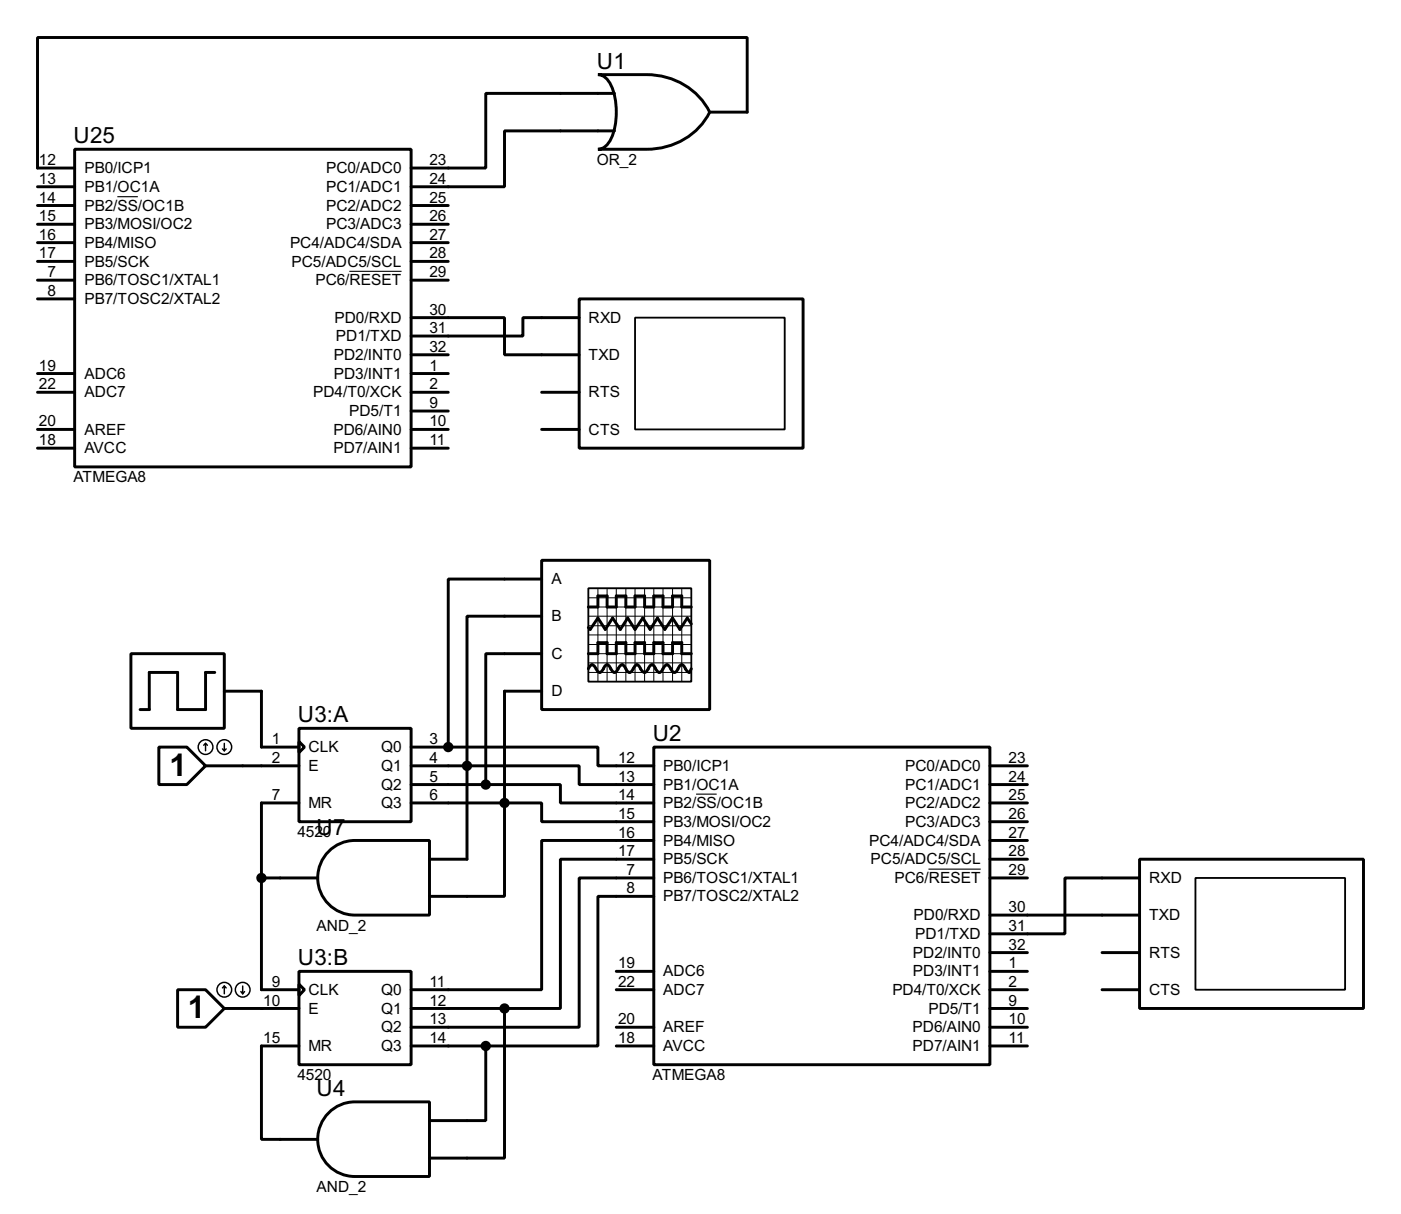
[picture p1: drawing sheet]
<svg xmlns="http://www.w3.org/2000/svg" width="190mm" height="165mm" viewBox="0 0 190 165" stroke-linecap="round" stroke-linejoin="round" font-family="sans-serif">
<g fill="none" stroke="#000" stroke-width=".4">
<path d="M81.3 10.2h6.6a9.5 9.5 0 0 1 8.6 5.1 9.4 9.4 0 0 1-8.6 5h-6.6a2.16 2.16 0 0 0 1.8-1.5 9.7 9.7 0 0 0 0-7.1 2.17 2.17 0 0 0-1.8-1.5zM83.6 12.7h-17.5v10.2h-10.2M83.6 17.8h-15v7.6h-12.7M96.5 15.3h5.1v-10.2h-96.5v17.8h5.1M5.1 25.4h5.1M5.1 28h5.1M5.1 30.5h5.1M5.1 33h5.1M5.1 35.6h5.1M5.1 38.1h5.1M10.2 20.3h45.7v43.2h-45.7zM55.9 28h5.1"/>
<path d="M55.9 30.5h5.1M55.9 33h5.1M55.9 35.6h5.1M55.9 38.1h5.1M5.1 53.4h5.1M5.1 58.4h5.1M5.1 40.7h5.1M5.1 50.8h5.1M55.9 43.2h12.7v5.1h10.2M55.9 53.4h5.1M55.9 48.3h5.1M55.9 58.4h5.1"/>
<path d="M55.9 50.8h5.1M55.9 55.9h5.1M73.7 53.4h5.1M73.7 58.4h5.1M78.8 40.7h30.4v20.3h-30.4zM78.8 43.2h-7.7v2.5h-15.2M5.1 61h5.1M55.9 61h5.1M73.7 76.2h22.8v20.3h-22.8zM73.7 78.8h-12.7v22.8M17.8 88.9h12.7v10.2h-12.7zM29.2 91.5h-1.2v5h-3.8v-5h-3.9v5h-1.2"/>
<path d="M30.5 94h5.1v7.6h5.1M40.7 99.1h15.2v12.7h-15.2zM73.7 83.8h-10.2v20.4M73.7 88.9h-7.6v17.8M73.7 94h-5.1v15.2M80 91l.3-.5 .2-.1 .3 .1 .5 .8 .3 .2 .2-.2 .5-.8 .3-.1 .2 .1 .5 .8 .3 .2 .2-.2 .5-.8 .3-.1 .2 .1 .5 .8 .3 .2 .3-.2 .5-.8 .2-.1 .3 .1 .2 .5a.54 .54 0 0 0 .8 .3l.5-.8 .3-.1 .2 .1 .5 .8 .3 .2 .2-.2 .5-.8 .3-.1 .2 .1 .5 .8 .3 .2 .3-.2 .4-.8 .3-.1 .3 .1 .5 .8 .3 .2 .2-.5M80 82.6h1.3v-1.5h1.3v1.5h1.2v-1.5h1.3v1.5h1.3v-1.5h1.3v1.5h1.2v-1.5h1.3v1.5h1.3v-1.5h1.2v1.5h1.3M80 88.9h1.3v-1.5h1.3v1.5h1.2v-1.5h1.3v1.5h1.3v-1.5h1.3v1.5h1.2v-1.5h1.3v1.5h1.3v-1.5h1.2v1.5h1.3M94 84.9l-.5-.8-1 1.5-1-1.5-1.1 1.5-1-1.5-1 1.5-1-1.5-1 1.5-1-1.5-1 1.5-1.1-1.5-1 1.5-1-1.5-1 1.5-.3-.2M21.6 101.6h3.8l2.6 2.6-2.6 2.5h-3.8zM28 104.2h12.7M35.6 119.4h7.6"/>
<path d="M40.7 100.9l.7 .7-.7 .8zM40.7 109.2h-5.1v25.4h5.1M45 115.5a5 5 0 0 1 3.3-1.2h10.1v10.2h-10.1a5.1 5.1 0 0 1-4.8-3.4 5.1 5.1 0 0 1 1.5-5.6zM55.9 104.2h7.6M55.9 109.2h12.7M55.9 106.7h10.2M55.9 101.6h5.1M61 101.6h20.3v2.6h7.6M63.5 104.2h15.3v2.5h10.1M63.5 104.2v12.7h-5.1M66.1 106.7h10.1v2.5h12.7M68.6 109.2h5.1v2.6h15.2"/>
<path d="M68.6 109.2v12.7h-10.2M88.9 101.6h45.7v43.2h-45.7zM88.9 114.3h-15.2v20.3h-17.8M88.9 119.4h-10.1v20.3h-22.9M88.9 116.9h-12.7v20.3h-7.6M134.6 104.2h5.1M134.6 119.4h5.1M134.6 109.2h5.1M134.6 106.7h5.1M134.6 116.9h5.1M134.6 111.8h5.1M134.6 114.3h5.1"/>
<path d="M155 116.9h30.4v20.3h-30.4zM155 119.4h-10.2v7.6h-10.2M24.2 134.6h3.8l2.5 2.6-2.5 2.5h-3.8zM30.5 137.2h10.2M40.7 132.1h15.2v12.7h-15.2zM40.7 133.9l.7 .7-.7 .8zM55.9 137.2h12.7M68.6 137.2v20.3h-10.2M83.8 134.6h5.1M83.8 139.7h5.1M83.8 132.1h5.1M88.9 121.9h-7.6v20.4h-15.2"/>
<path d="M134.6 124.5h20.4M134.6 137.2h5.1M134.6 134.6h5.1M134.6 139.7h5.1M134.6 129.6h5.1M134.6 132.1h5.1M149.9 134.6h5.1M149.9 129.6h5.1M40.7 142.3h-5.1v12.7h7.6M45 151.1a5 5 0 0 1 3.3-1.2h10.1v10.1h-10.1a5.1 5.1 0 0 1-4.8-3.3 5.1 5.1 0 0 1 1.5-5.6zM55.9 142.3h10.2M66.1 142.3v10.1h-7.7"/>
<path d="M83.8 142.3h5.1M134.6 142.3h5.1"/>
</g>
<g fill="#000">
<circle cx="61" cy="101.6" r=".2"/>
<circle cx="35.6" cy="137.2" r=".2"/>
</g>
<path d="M86.4 43.2h20.3v15.2h-20.3zM80 80h14v12.7h-14zM162.6 119.4h20.3v15.2h-20.3z" fill="none" stroke="#000" stroke-width=".25"/>
<path d="M16 26.8h2.8M47.5 36.9h7.1M94.7 108h2.8M126.3 118.2h7.1" fill="none" stroke="#000" stroke-width=".15"/>
<g fill="none" stroke="#000" stroke-width=".2">
<path d="M28 101.1l-.3 .3M28 101.1l.2 .3M28 101.1v1M30.3 101.9l.2 .2M30.5 101.1v1M30.8 101.9l-.3 .2M30.5 134.1v1.1M30.5 134.1l-.2 .3M30.5 134.1l.3 .3M32.8 134.9l.2 .3M33 134.1v1.1M33.3 134.9l-.3 .3"/>
<circle cx="27.9" cy="101.6" r="1"/>
<circle cx="30.5" cy="101.6" r="1"/>
<circle cx="30.5" cy="134.6" r="1"/>
<circle cx="33" cy="134.6" r="1"/>
</g>
<g fill="none" stroke="#000" stroke-width=".14">
<path d="M80 83.8h14M80 81.3h14M80 82.6h14M80 85.1h14M80 87.7h14M80 88.9h14M80 90.2h14M80 91.5h14M80 86.4h14M81.3 80v12.7M82.6 80v12.7M83.8 80v12.7"/>
<path d="M85.1 80v12.7M86.4 80v12.7M87.7 80v12.7M88.9 80v12.7M90.2 80v12.7M91.5 80v12.7M92.7 80v12.7"/>
</g>
<g fill="#000" stroke="#000" stroke-width=".4">
<circle cx="35.5" cy="119.4" r=".5"/>
<circle cx="60.9" cy="101.6" r=".5"/>
<circle cx="63.5" cy="104.2" r=".5"/>
<circle cx="66" cy="106.7" r=".5"/>
<circle cx="68.6" cy="109.2" r=".5"/>
<circle cx="68.6" cy="137.2" r=".5"/>
<circle cx="66" cy="142.3" r=".5"/>
</g>
<g font-size="4.8">
<text x="23.1" y="105.5">1</text>
<text x="25.6" y="138.5">1</text>
</g>
<g font-size="3.4">
<text x="81.2" y="9.3">U1</text>
<text x="10" y="19.5">U25</text>
<text x="40.5" y="98.2">U3:A</text>
<text x="88.8" y="100.8">U2</text>
<text x="43.1" y="113.5">U7</text>
<text x="40.5" y="131.3">U3:B</text>
<text x="43.1" y="149.1">U4</text>
</g>
<g font-size="2.4">
<text x="5.3" y="22.4">12</text>
<text x="11.5" y="23.6">PB0/ICP1</text>
<text x="44.3" y="23.6">PC0/ADC0</text>
<text x="58.4" y="22.4">23</text>
<text x="81.1" y="22.4">OR_2</text>
<text x="5.3" y="25">13</text>
<text x="5.3" y="27.5">14</text>
<text x="11.5" y="26.1">PB1/OC1A</text>
<text x="11.5" y="28.6">PB2/SS/OC1B</text>
<text x="44.3" y="26.1">PC1/ADC1</text>
<text x="44.3" y="28.6">PC2/ADC2</text>
<text x="58.4" y="25">24</text>
<text x="58.4" y="27.5">25</text>
<text x="5.3" y="30.1">15</text>
<text x="5.3" y="32.6">16</text>
<text x="5.3" y="35.2">17</text>
<text x="11.5" y="31.2">PB3/MOSI/OC2</text>
<text x="11.5" y="33.7">PB4/MISO</text>
<text x="39.4" y="33.7">PC4/ADC4/SDA</text>
<text x="44.3" y="31.2">PC3/ADC3</text>
<text x="58.4" y="30.1">26</text>
<text x="58.4" y="32.6">27</text>
<text x="58.4" y="35.2">28</text>
<text x="6.5" y="37.7">7</text>
<text x="6.5" y="40.2">8</text>
<text x="11.5" y="36.3">PB5/SCK</text>
<text x="11.5" y="38.8">PB6/TOSC1/XTAL1</text>
<text x="11.5" y="41.3">PB7/TOSC2/XTAL2</text>
<text x="39.6" y="36.3">PC5/ADC5/SCL</text>
<text x="42.9" y="38.8">PC6/RESET</text>
<text x="58.4" y="37.7">29</text>
<text x="45.5" y="43.9">PD0/RXD</text>
<text x="45.7" y="46.4">PD1/TXD</text>
<text x="58.4" y="42.8">30</text>
<text x="58.4" y="45.3">31</text>
<text x="58.4" y="47.9">32</text>
<text x="80" y="43.9">RXD</text>
<text x="5.3" y="52.9">22</text>
<text x="5.3" y="50.4">19</text>
<text x="11.5" y="51.5">ADC6</text>
<text x="45.4" y="49">PD2/INT0</text>
<text x="45.4" y="51.5">PD3/INT1</text>
<text x="58.4" y="50.4">1</text>
<text x="58.4" y="52.9">2</text>
<text x="80" y="49">TXD</text>
<text x="5.3" y="58">20</text>
<text x="11.5" y="59.1">AREF</text>
<text x="11.5" y="54">ADC7</text>
<text x="42.6" y="54">PD4/T0/XCK</text>
<text x="45.3" y="59.1">PD6/AIN0</text>
<text x="47.5" y="56.6">PD5/T1</text>
<text x="58.4" y="55.5">9</text>
<text x="58.4" y="58">10</text>
<text x="80" y="54">RTS</text>
<text x="80" y="59.1">CTS</text>
<text x="5.3" y="60.6">18</text>
<text x="10" y="65.6">ATMEGA8</text>
<text x="11.5" y="61.7">AVCC</text>
<text x="45.3" y="61.7">PD7/AIN1</text>
<text x="58.4" y="60.6">11</text>
<text x="75" y="79.5">A</text>
<text x="75" y="84.5">B</text>
<text x="75" y="89.6">C</text>
<text x="75" y="94.7">D</text>
<text x="37" y="101.2">1</text>
<text x="58.4" y="101.2">3</text>
<text x="37" y="103.8">2</text>
<text x="41.9" y="102.3">CLK</text>
<text x="41.9" y="104.9">E</text>
<text x="51.8" y="102.3">Q0</text>
<text x="51.8" y="104.9">Q1</text>
<text x="51.8" y="107.4">Q2</text>
<text x="58.4" y="103.8">4</text>
<text x="58.4" y="106.3">5</text>
<text x="84.1" y="103.8">12</text>
<text x="84.1" y="106.3">13</text>
<text x="90.2" y="104.9">PB0/ICP1</text>
<text x="90.2" y="107.4">PB1/OC1A</text>
<text x="123.1" y="104.9">PC0/ADC0</text>
<text x="123.1" y="107.4">PC1/ADC1</text>
<text x="137.2" y="103.8">23</text>
<text x="137.2" y="106.3">24</text>
<text x="37" y="108.8">7</text>
<text x="40.5" y="113.9">4520</text>
<text x="41.9" y="109.9">MR</text>
<text x="51.8" y="109.9">Q3</text>
<text x="58.4" y="108.8">6</text>
<text x="84.1" y="108.8">14</text>
<text x="84.1" y="111.4">15</text>
<text x="84.1" y="113.9">16</text>
<text x="90.2" y="109.9">PB2/SS/OC1B</text>
<text x="90.2" y="112.5">PB3/MOSI/OC2</text>
<text x="123.1" y="109.9">PC2/ADC2</text>
<text x="123.1" y="112.5">PC3/ADC3</text>
<text x="137.2" y="108.8">25</text>
<text x="137.2" y="111.4">26</text>
<text x="137.2" y="113.9">27</text>
<text x="84.1" y="116.5">17</text>
<text x="85.2" y="119">7</text>
<text x="90.2" y="115">PB4/MISO</text>
<text x="90.2" y="117.6">PB5/SCK</text>
<text x="118.2" y="115">PC4/ADC4/SDA</text>
<text x="118.4" y="117.6">PC5/ADC5/SCL</text>
<text x="137.2" y="119">29</text>
<text x="137.2" y="116.5">28</text>
<text x="85.2" y="121.5">8</text>
<text x="90.2" y="120.1">PB6/TOSC1/XTAL1</text>
<text x="90.2" y="122.6">PB7/TOSC2/XTAL2</text>
<text x="121.6" y="120.1">PC6/RESET</text>
<text x="124.2" y="125.2">PD0/RXD</text>
<text x="137.2" y="124.1">30</text>
<text x="156.2" y="120.1">RXD</text>
<text x="156.2" y="125.2">TXD</text>
<text x="43" y="126.6">AND_2</text>
<text x="84.1" y="131.7">19</text>
<text x="124.1" y="130.3">PD2/INT0</text>
<text x="124.4" y="127.7">PD1/TXD</text>
<text x="137.2" y="126.6">31</text>
<text x="137.2" y="129.2">32</text>
<text x="137.2" y="131.7">1</text>
<text x="156.2" y="130.3">RTS</text>
<text x="35.8" y="136.8">10</text>
<text x="37" y="134.2">9</text>
<text x="41.9" y="135.3">CLK</text>
<text x="41.9" y="137.9">E</text>
<text x="51.8" y="135.3">Q0</text>
<text x="51.8" y="137.9">Q1</text>
<text x="58.4" y="134.2">11</text>
<text x="58.4" y="136.8">12</text>
<text x="84.1" y="134.2">22</text>
<text x="90.2" y="135.3">ADC7</text>
<text x="90.2" y="132.8">ADC6</text>
<text x="121.3" y="135.3">PD4/T0/XCK</text>
<text x="124.1" y="132.8">PD3/INT1</text>
<text x="126.2" y="137.9">PD5/T1</text>
<text x="137.2" y="134.2">2</text>
<text x="137.2" y="136.8">9</text>
<text x="156.2" y="135.3">CTS</text>
<text x="35.8" y="141.9">15</text>
<text x="41.9" y="143">MR</text>
<text x="51.8" y="140.4">Q2</text>
<text x="51.8" y="143">Q3</text>
<text x="58.4" y="139.3">13</text>
<text x="58.4" y="141.9">14</text>
<text x="84.1" y="139.3">20</text>
<text x="84.1" y="141.9">18</text>
<text x="90.2" y="140.4">AREF</text>
<text x="90.2" y="143">AVCC</text>
<text x="124.1" y="140.4">PD6/AIN0</text>
<text x="124.1" y="143">PD7/AIN1</text>
<text x="137.2" y="139.3">10</text>
<text x="137.2" y="141.9">11</text>
<text x="40.5" y="146.9">4520</text>
<text x="88.7" y="146.9">ATMEGA8</text>
<text x="43" y="162.1">AND_2</text>
</g>
</svg>
